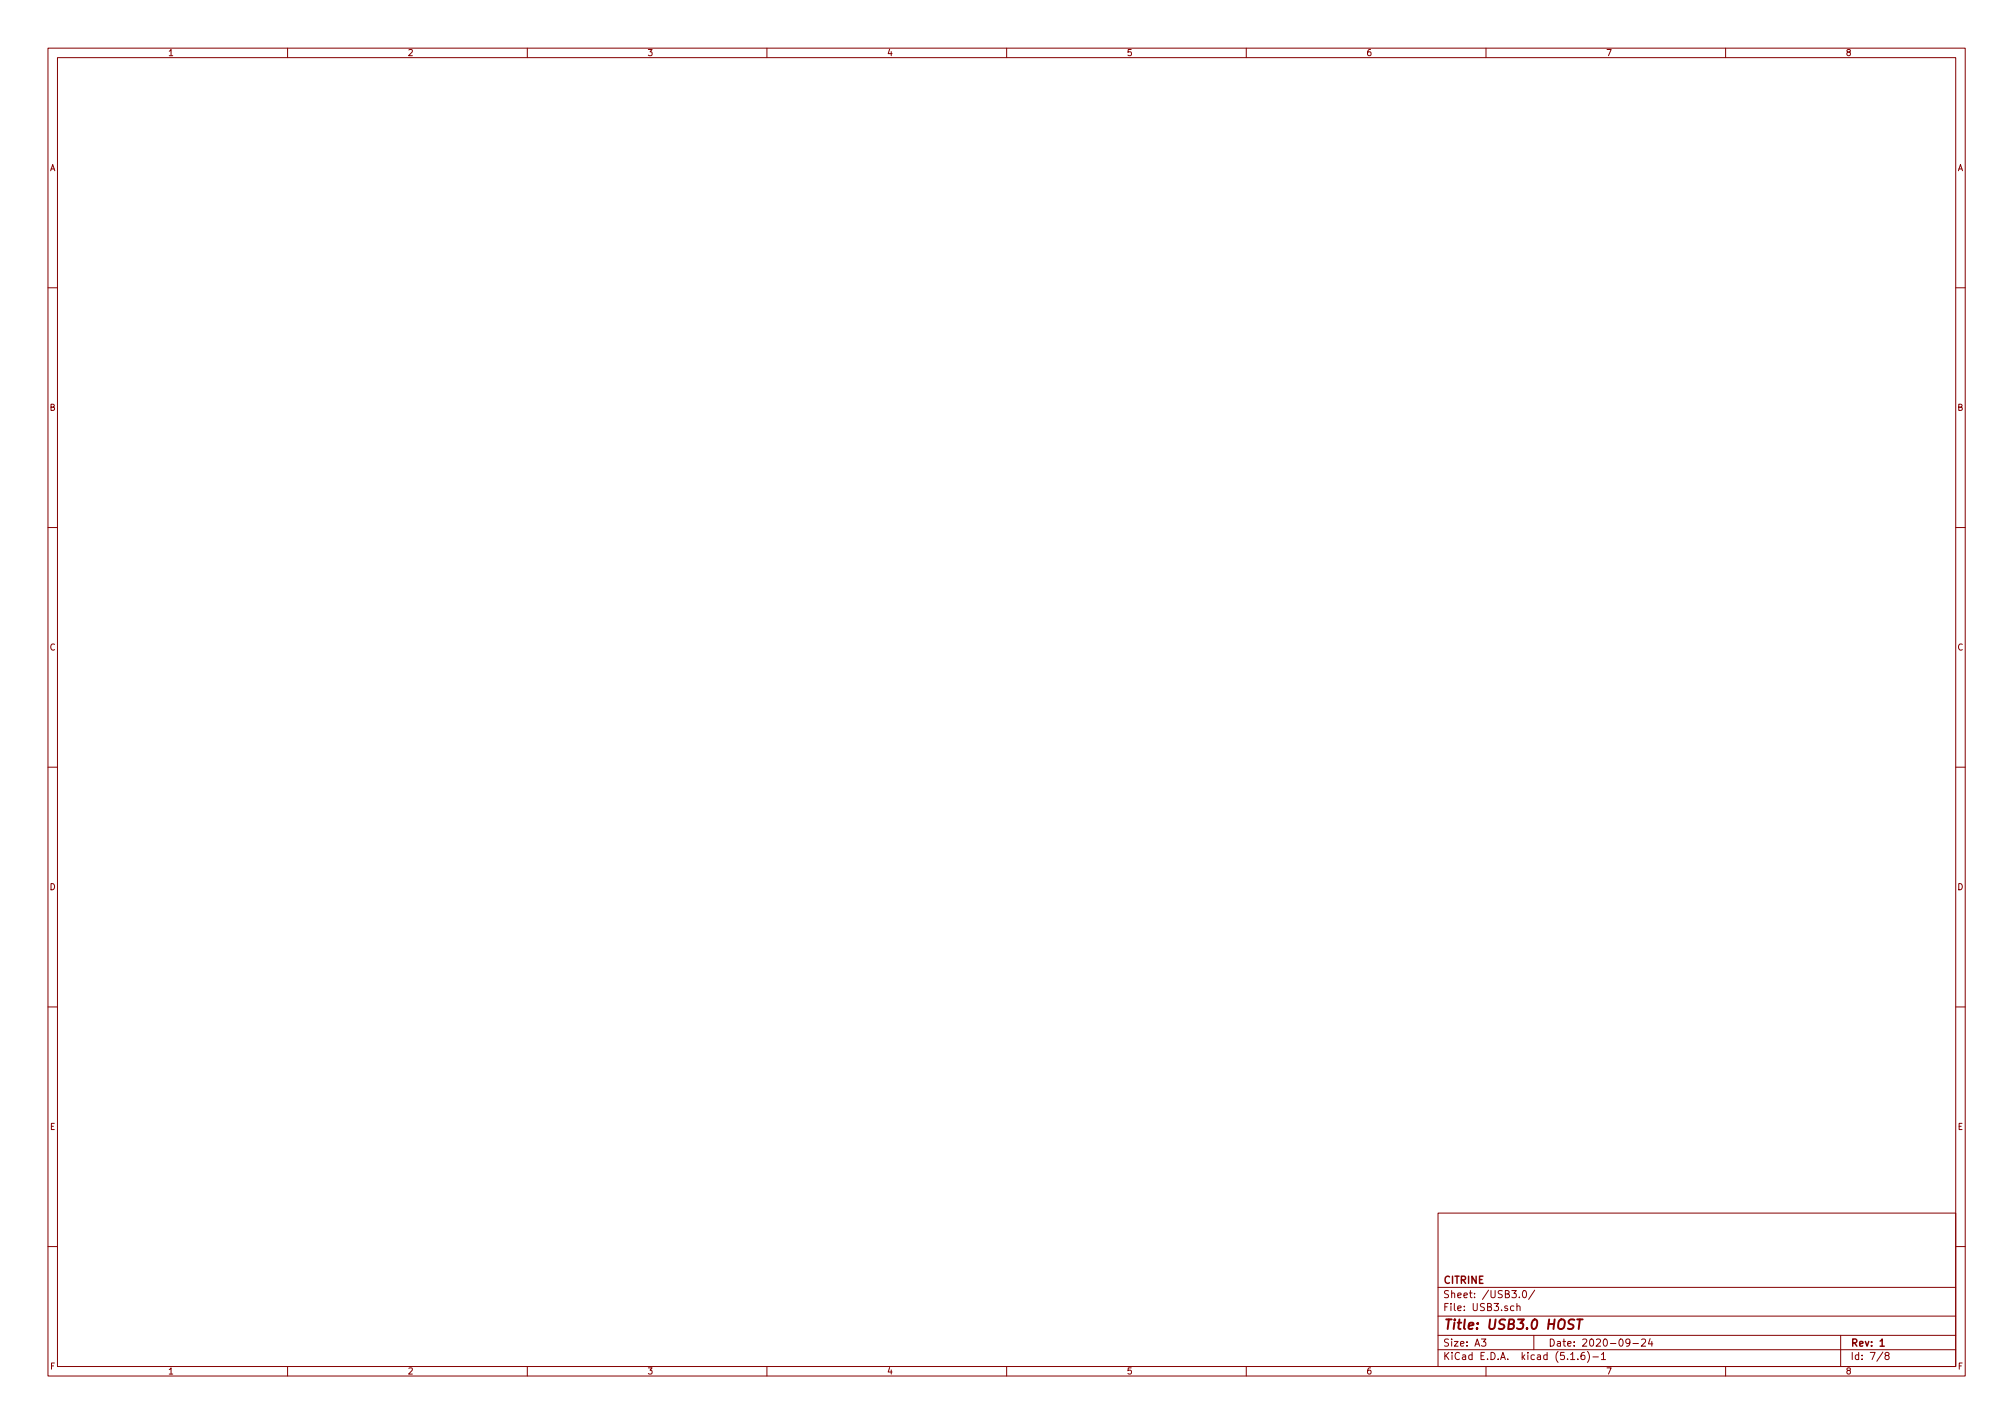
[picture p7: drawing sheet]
<svg xmlns="http://www.w3.org/2000/svg" width="420mm" height="297mm" viewBox="0 0 420 297" stroke-linecap="round" stroke-linejoin="round" font-family="sans-serif">
<g fill="none" stroke="#840000" stroke-width=".21">
<path d="M10 10h400v277h-400zM12 12h396v273.1h-396zM60 10v2M110 10v2M160 10v2M210 10v2M260 10v2M310 10v2M360 10v2M10 60h2M408 60h2M10 110h2"/>
<path d="M408 110h2M10 160h2M408 160h2M10 210h2M408 210h2M300 253h108v32.1h-108zM10 260h2M300 278.5h108M300 274.5h108M300 268.5h108M309 279.3h1l-.5 .6 .4 .1v.7l-.2 .1-.7-.1M315.8 272.5l-.4-.1-.3 .3 .1 .6 .2 .1 .4-.1"/>
<path d="M316.5 272.5l.2-.1 .3 .1 .1 .9M316.5 271.9v1.5M317 270.6v.1M317.8 269.4l.2-.2a.8 .8 0 0 1 .5 .7 .8 .8 0 0 1-.5 .8l-.4-.6zM320 278.5v3M320.2 269.1l-1.3 2M340 279.9l-.2 .3h-.5l-.1-.3v-.3l.3-.3 .4 .1 .1 .2a1.01 1.01 0 0 1-.4 1.2h-.3M342.5 279.5l.5-.2 .3 .2v.2l-.9 1.1h.9M344.2 279.2l-.3 1.1h.9M344.6 279.8v1M384 278.5v6.6M408 260h2"/>
<path d="M60 285.1v1.9M110 285.1v1.9M160 285.1v1.9M210 285.1v1.9M260 285.1v1.9M300 281.5h108M310 285.1v1.9M327.7 283.6h.8M329.2 283.5v.1M330.5 282.1l-.4 .1a1.16 1.16 0 0 0-.2 1.3l.5 .1 .2-.1 .1-.5-.3-.3h-.5l-.1 .3M331.2 281.9a1.71 1.71 0 0 1 0 2.3M332.3 283h1.2"/>
<path d="M334.1 282.5l.4-.4v1.5M334.1 283.6h.8M340.7 280.2h1.1M360 285.1v1.9M392.8 282l-1.3 2M393.5 282.7l-.3-.3 .3-.3h.3l.3 .3-.1 .2-.6 .2-.2 .2 .1 .5 .2 .1h.3l.3-.3v-.3l-.3-.3"/>
</g>
<path d="M392.2 279.7l.5-.4v1.5M392.2 280.8h.9" fill="none" stroke="#840000" stroke-width=".3"/>
<path d="M328.4 275.3l-.7-.1-.4 .4 .1 .5 .8 .4-.1 .5a.85 .85 0 0 1-1 .1M329 275.2h1.2M329.6 275.2l-.3 2" fill="none" stroke="#840000" stroke-width=".41"/>
<text font-size="2.8" fill="#840000" x="301" y="277.3">Title: USB3.0 HOST</text>
<g font-size="2.1" fill="#840000">
<text x="301" y="267.8">CITRINE</text>
<text x="301" y="273.5">File: USB3.sch</text>
<text x="301" y="270.8">Sheet: /USB3.0/</text>
<text x="301" y="280.9">Size: A3</text>
<text x="323" y="280.9">Date: 2020-09-24</text>
<text x="386" y="280.9">Rev: 1</text>
<text x="301" y="283.7">KiCad E.D.A. kicad (5.1.6)-1</text>
<text x="386" y="283.7">Id: 7/8</text>
</g>
<g font-size="1.8" fill="#840000">
<text x="35" y="11.7">1</text>
<text x="85" y="11.7">2</text>
<text x="135" y="11.7">3</text>
<text x="185" y="11.7">4</text>
<text x="235" y="11.7">5</text>
<text x="285" y="11.7">6</text>
<text x="335" y="11.7">7</text>
<text x="385" y="11.7">8</text>
<text x="10.4" y="35.7">A</text>
<text x="408.4" y="35.7">A</text>
<text x="10.4" y="85.7">B</text>
<text x="408.4" y="85.7">B</text>
<text x="10.4" y="135.7">C</text>
<text x="408.4" y="135.7">C</text>
<text x="10.4" y="185.7">D</text>
<text x="408.4" y="185.7">D</text>
<text x="10.4" y="235.7">E</text>
<text x="408.4" y="235.7">E</text>
<text x="10.5" y="285.7">F</text>
<text x="35" y="286.7">1</text>
<text x="85" y="286.7">2</text>
<text x="135" y="286.7">3</text>
<text x="185" y="286.7">4</text>
<text x="235" y="286.7">5</text>
<text x="285" y="286.7">6</text>
<text x="335" y="286.7">7</text>
<text x="385" y="286.7">8</text>
<text x="408.5" y="285.7">F</text>
</g>
</svg>
